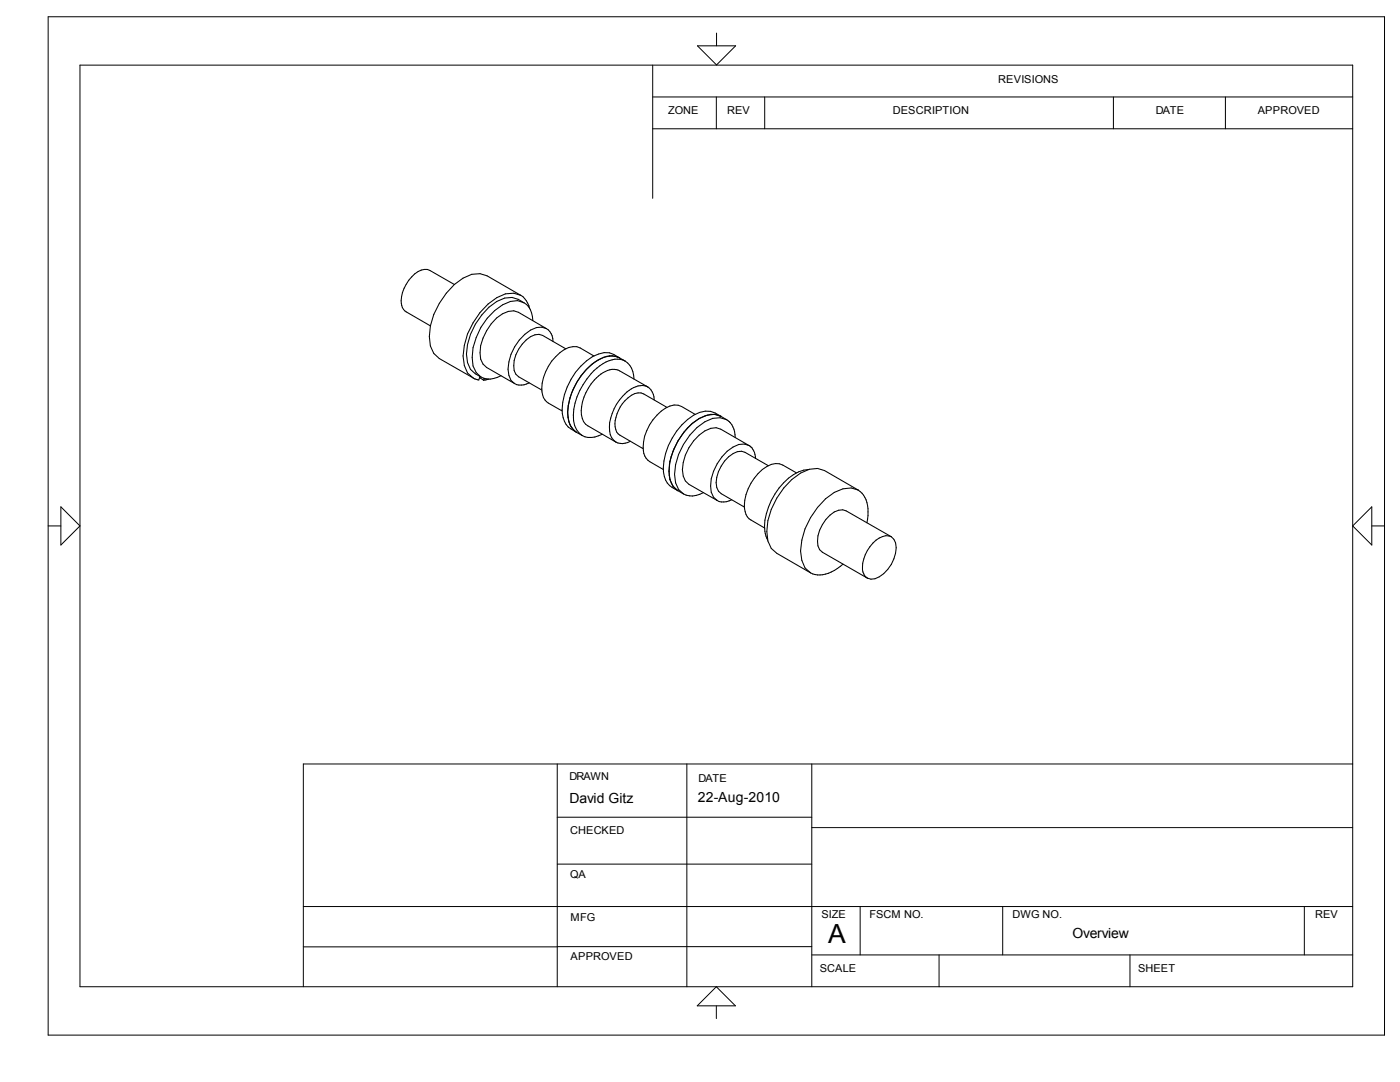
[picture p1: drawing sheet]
<svg xmlns="http://www.w3.org/2000/svg" width="279mm" height="216mm" viewBox="0 0 279 216" stroke-linecap="round" stroke-linejoin="round" font-family="sans-serif">
<g fill="none" stroke="#000" stroke-width=".21">
<path d="M90.7 56.8l-4.9-2.8a3.1 3.1 0 0 0-3.6 1.2 6.3 6.3 0 0 0-1.9 6.2l.8 .8 4.8 2.8M90.7 56.8l1.7-1.3 1.7-.8 1.7-.1 1.4 .4 6.7 3.9M90.7 56.8a16.3 16.3 0 0 0-4.8 8.2M103.9 58.9l-1.4-.4-1.6 .1a12.1 12.1 0 0 0-6.5 5.8 12 12 0 0 0-1.7 8.5l.6 1.5 1.1 1M103.9 58.9l.5 .3 .6 .8 .7 1.6M85.9 65l-.2 2.2 .2 1.8 .7 1.5 1.1 1 6.7 3.9M95.7 75.4l.8 .5M95.8 75.1l-.3 .7-1.1-.4M96.6 75.5l-.1 .4M97.6 75.6l-1.1 .3M100 75a4 4 0 0 1-4 .2M104.6 60.4a4.3 4.3 0 0 0-5.5-.2 13.5 13.5 0 0 0-6 10.5 4.3 4.3 0 0 0 2.9 4.5"/>
<path d="M104.6 60.4a4 4 0 0 1 1.7 3.6M104.6 60.4l-1.3-.4a8.1 8.1 0 0 0-6.1 3.5 12.5 12.5 0 0 0-2.8 9.5l.6 1.3 1 .9M105.6 76.4a3.2 3.2 0 0 1-2.9 .1M109.1 65.6a3.8 3.8 0 0 0-4.4 1.1 9.1 9.1 0 0 0-3.1 8.2l.4 1 .7 .6M109.1 65.6a2.86 2.86 0 0 1 1.3 2.6M109.1 65.6l-5.6-3.3a4 4 0 0 0-4.4 1.2 9.5 9.5 0 0 0-3.2 8.2l.5 .9 .7 .7 5.6 3.2M112.9 69.6l-4.6-2.7a2.94 2.94 0 0 0-3.3 .9 6.8 6.8 0 0 0-2.4 6.2l.4 .7 .5 .5 4.7 2.7M118.5 71l-2.7-1.6a3.6 3.6 0 0 0-4 1 9.7 9.7 0 0 0-3.6 7.8 2.84 2.84 0 0 0 1.2 2.2l2.8 1.6M123.7 71.4a4.3 4.3 0 0 0-4.3 .4 13 13 0 0 0-6 11.4 3.9 3.9 0 0 0 1.7 3.1M123.7 71.4a3.9 3.9 0 0 0-4.3-.7 12.2 12.2 0 0 0-6.8 8 6.9 6.9 0 0 0 .4 6l.4 .5 1.7 1.1M123.7 71.4a4.4 4.4 0 0 0-4.5 .5 13 13 0 0 0-5.8 11.4 3.8 3.8 0 0 0 1.7 3M123.7 71.4l1.1 .7"/>
<path d="M124.8 72.1a5.2 5.2 0 0 0-5.7 1.3 13.2 13.2 0 0 0-4.6 10.5 4 4 0 0 0 1.7 3M124.8 72.1a4.1 4.1 0 0 1 1.7 3.5M129.3 77.2l-5.6-3.2a3.8 3.8 0 0 0-4.2 1 9.7 9.7 0 0 0-3.5 7.8 2.74 2.74 0 0 0 1.3 2.2l5.6 3.2M129.3 77.2a3.8 3.8 0 0 0-4.2 1 9.7 9.7 0 0 0-3.4 7.8 2.74 2.74 0 0 0 1.2 2.2M129.3 77.2a3.1 3.1 0 0 1 1.3 2.6M115.1 86.3l1.1 .6M120.2 86.7a4.2 4.2 0 0 1-4 .2M125.8 88.1a2.95 2.95 0 0 1-2.9 .1M133.1 81.3l-4.6-2.7a2.71 2.71 0 0 0-3.2 .8 6.8 6.8 0 0 0-2.4 6.3l.2 .5 .6 .6 4.7 2.7M133.7 95.7l.6 1.3M134.3 97l1 .9M135.3 97.9l1.1 .7"/>
<path d="M138.7 82.7l-2.7-1.6a3.1 3.1 0 0 0-3.2 .3 9.4 9.4 0 0 0-4.3 9.1 2.81 2.81 0 0 0 1.2 1.6l2.7 1.6M140.4 98.3a3.9 3.9 0 0 1-4 .3M143.8 83.1l1.2 .6M143.8 83.1l-1.2-.4a7.8 7.8 0 0 0-6.1 3.5 13.4 13.4 0 0 0-3 7.8l.2 1.7M143.8 83.1a4.2 4.2 0 0 0-4.3 .4 13.1 13.1 0 0 0-5.9 11.4l.1 .8M143.8 83.1a4.4 4.4 0 0 0-5.4-.3 13.4 13.4 0 0 0-6 11.5 4.1 4.1 0 0 0 2.9 3.6M145 83.7a3.8 3.8 0 0 1 1.7 3.6M145 83.7l-1.3-.3a7.7 7.7 0 0 0-6 3.4 13 13 0 0 0-3.1 7.9l.2 1.7 .6 1.3 1 .9M146 99.7a3.1 3.1 0 0 1-2.9 .2M149.5 88.9a2.66 2.66 0 0 1 1.3 2.6M149.5 88.9l-5.7-3.3a3.9 3.9 0 0 0-4.3 1.2 9.1 9.1 0 0 0-3.1 8.2l.4 1 .7 .6 5.6 3.3M149.5 88.9l-1-.3a5.7 5.7 0 0 0-4.4 2.6 9.1 9.1 0 0 0-2.2 7l.5 1 .7 .7"/>
<path d="M153.3 92.9l-4.6-2.6a2.94 2.94 0 0 0-3.3 .8 6.9 6.9 0 0 0-2.4 6.2l.4 .7 .5 .5 4.6 2.7M159 94.4l-2.8-1.6a3.1 3.1 0 0 0-3.2 .3 9.7 9.7 0 0 0-4.4 8.4 2.84 2.84 0 0 0 1.3 2.3l2.7 1.6M161.4 93.7a8.5 8.5 0 0 0-6 3.7 12.1 12.1 0 0 0-2.7 9.1l.5 1.3M171.3 97.8l-6.8-3.9-1.3-.4a8.8 8.8 0 0 0-6.8 3.9 13.5 13.5 0 0 0-3.2 10.5l.7 1.5 1.1 1 6.8 3.9M171.3 97.8l-1.4-.4a8.5 8.5 0 0 0-6.7 3.9 14.4 14.4 0 0 0-3.4 8.6l.2 1.9 .7 1.5 1.1 1M171.3 97.8a5.1 5.1 0 0 1 1.9 5.1l-.2 1.4M168.2 112.6a6.4 6.4 0 0 1-6 1.9l-.4-.2M177.9 107.1l-9-5.2a2.96 2.96 0 0 0-3.2 .9 6.9 6.9 0 0 0-2.5 6.1l.4 .8 .5 .5 9 5.2M177.9 107.1a3.4 3.4 0 0 0-3.7 1.3 6.9 6.9 0 0 0-2 5.7l.4 .8 .5 .5M177.9 107.1a2.97 2.97 0 0 1 .8 3.3 7 7 0 0 1-4.1 5.1l-.8 .1-.7-.2"/>
</g>
<g fill="none" stroke="#000" stroke-width=".2">
<path d="M9.6 3.3h266.7v203.2h-266.7zM16 13h254v183.9h-254zM130.3 19.3h139.7M130.3 13v26.6M139.2 9.1h7.6l-3.8 3.9zM143 19.3v6.4M143 6.6v2.5M152.6 19.3v6.4M222.2 19.3v6.4M244.6 19.3v6.4M130.3 25.7h139.7M9.6 104.9h2.5"/>
<path d="M12.1 101.1l3.9 3.8-3.9 3.9zM273.8 101.1v7.7l-3.8-3.9zM273.8 104.9h2.5M111.2 152.4v44.5M137.1 152.4v44.5M162 152.4v44.5M270 152.4h-209.5v44.5M111.2 172.4h50.8M111.2 163.1h50.8M162 165.1h108M60.5 188.9h50.7M60.5 180.9h209.5"/>
<path d="M111.2 188.9h50.8M143 196.9l3.8 3.8h-7.7zM162 190.5h108M171.7 180.9v9.6M187.4 190.5v6.4M200.1 180.9v9.6M225.5 190.5v6.4M260.3 180.9v9.6M143 200.7v2.5"/>
</g>
<text font-size="5.3" x="165.3" y="188.3">A</text>
<g font-size="2.8">
<text x="113.7" y="160.2">David Gitz</text>
<text x="139.3" y="160.1">22-Aug-2010</text>
<text x="214" y="187.2">Overview</text>
</g>
<g font-size="2.2">
<text x="199.2" y="16.6">REVISIONS</text>
<text x="133.3" y="22.8">ZONE</text>
<text x="145.1" y="22.8">REV</text>
<text x="178.2" y="22.8">DESCRIPTION</text>
<text x="230.7" y="22.8">DATE</text>
<text x="251" y="22.8">APPROVED</text>
<text x="113.7" y="155.7">DRAWN</text>
<text x="139.4" y="156">DATE</text>
<text x="113.8" y="166.3">CHECKED</text>
<text x="113.8" y="175.2">QA</text>
<text x="113.9" y="183.7">MFG</text>
<text x="164" y="183.2">SIZE</text>
<text x="173.5" y="183.2">FSCM NO.</text>
<text x="202.1" y="183.2">DWG NO.</text>
<text x="262.5" y="183.2">REV</text>
<text x="113.9" y="191.6">APPROVED</text>
<text x="163.6" y="193.9">SCALE</text>
<text x="227.1" y="193.9">SHEET</text>
</g>
</svg>
